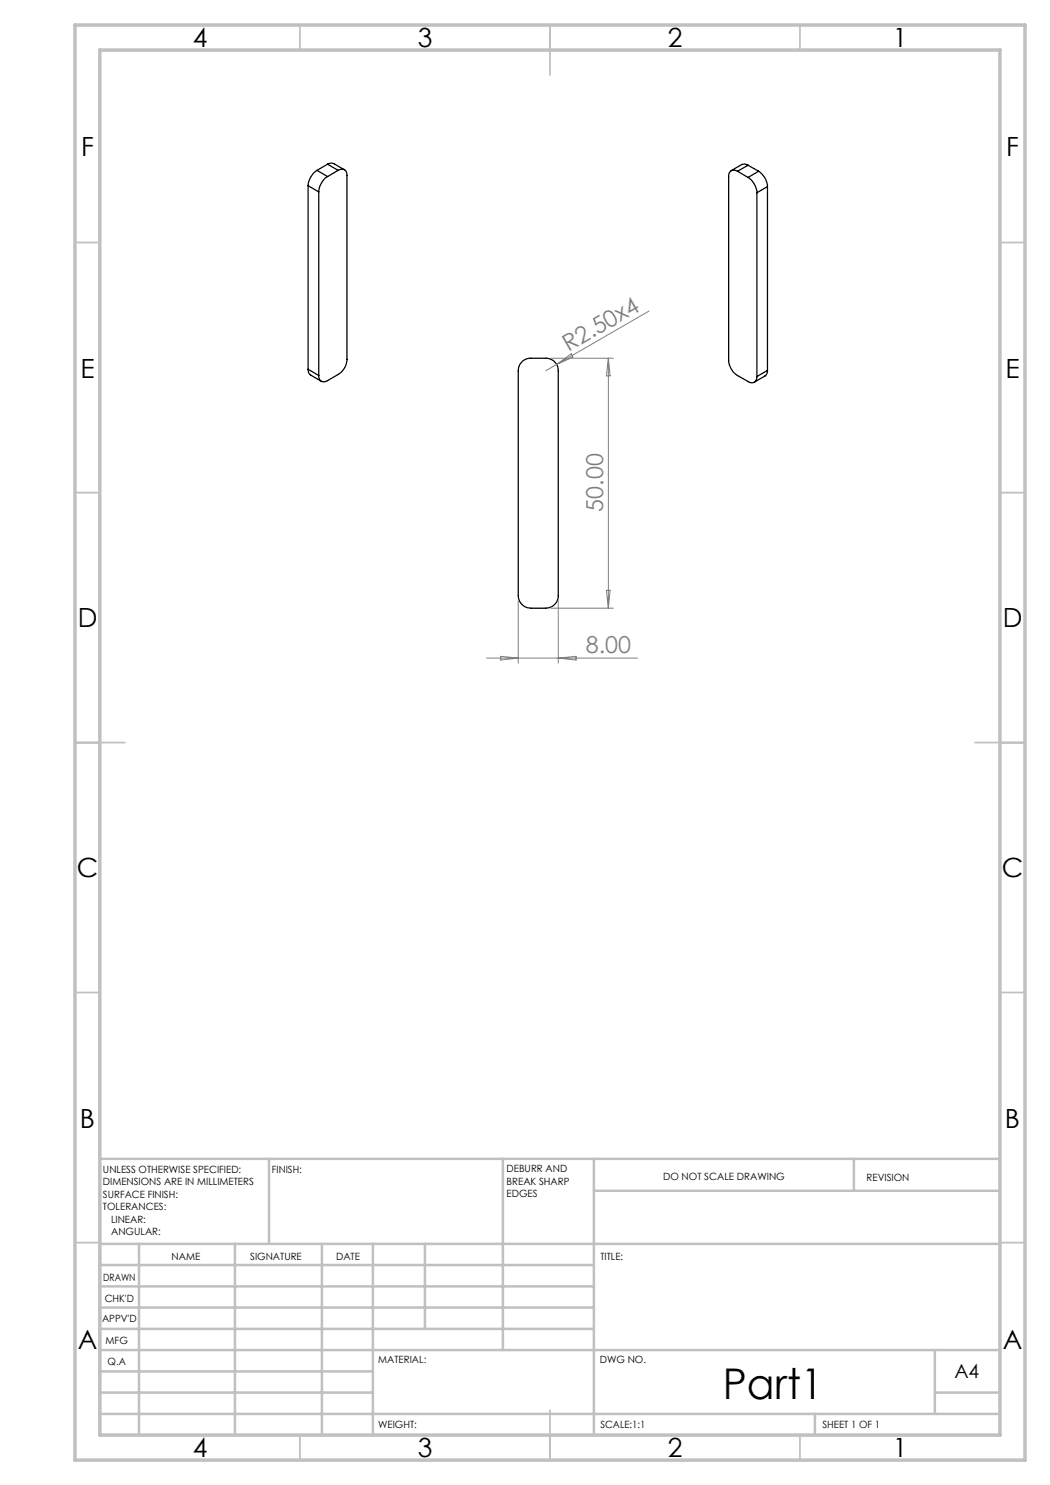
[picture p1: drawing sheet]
<svg xmlns="http://www.w3.org/2000/svg" width="210mm" height="297mm" viewBox="0 0 210 297" stroke-linecap="round" stroke-linejoin="round" font-family="sans-serif">
<g fill="none" stroke="#000" stroke-width=".25">
<path d="M61.6 37.1l2.1 1.3M61.6 37.1v36.8M63.4 34.1a4 4 0 0 0-1.8 3M63.4 34.1l2.1 1.2M63.7 38.4v36.7M65.5 35.3a4 4 0 0 0-1.8 3.1M65.5 32.8l1-.2 2.4 1.4M65.5 32.8l2.1 1.3M65.5 32.8l-2.1 1.3M67.6 34.1a1.07 1.07 0 0 1 1.3-.2 1.07 1.07 0 0 1 .5 1.2v36.8a3.8 3.8 0 0 1-1.8 3l-2.1 1.2a1.07 1.07 0 0 1-1.2 .2 1.07 1.07 0 0 1-.6-1.2M67.6 34.1l-2.1 1.2M147.5 34.3a1.09 1.09 0 0 0-1.2-.2 1.09 1.09 0 0 0-.6 1.2v36.7a3.7 3.7 0 0 0 1.8 3.1l2.1 1.2a1.07 1.07 0 0 0 1.2 .1 1.07 1.07 0 0 0 .6-1.1"/>
<path d="M147.5 34.3l2.1 1.2M149.6 35.5a4 4 0 0 1 1.8 3.1M149.6 33.1l-.6-.3-.6 .1-2.2 1.2M149.6 33.1l-2.1 1.2M149.6 33.1l2.1 1.2M151.4 38.6v36.7M151.7 34.3l.2 .1a3.9 3.9 0 0 1 1.6 2.9M151.7 34.3l-2.1 1.2M153.5 37.3l-2.1 1.3M153.5 37.3v36.8M61.6 73.9l.1 .6 .4 .5 2.2 1.3M61.6 73.9l2.1 1.2"/>
<path d="M104.5 72.2l.8-.4 .6-.2h3.2a2.46 2.46 0 0 1 2.6 2.6v44.9a2.52 2.52 0 0 1-2.6 2.5h-2.9a2.52 2.52 0 0 1-2.6-2.5v-44.9l.3-1.2zM153.5 74.1v.4l-.4 .7-2.3 1.2M153.5 74.1l-2.1 1.2"/>
</g>
<path d="M110.2 71.6h12.5M111.3 72.9l2.9-2.1 .4 .6zM121.7 71.6v50M121.7 71.6l.3 3.6h-.7zM129.8 62.2l-20.7 12M121.3 118.1h.7l-.3 3.5zM97.3 131.6h30.2M100.1 131.3l3.5 .3-3.5 .4zM103.6 120.1v12.5M110.2 121.6h12.5M111.7 120.1v12.5M111.7 131.6l3.5-.3v.7z" fill="none" stroke="#808080" stroke-width=".2"/>
<g fill="none" stroke="#c0c0c0" stroke-width=".35">
<path d="M60 5v5M110 5v10M160 5v5M15 48.5h5M200 48.5h5M15 98.5h5M200 98.5h5M15 148.5h10M195 148.5h10M15 198.5h5M200 198.5h5M15 248.5h5"/>
<path d="M200 248.5h5M60 287v5M110 282v10M160 287v5"/>
</g>
<g fill="none" stroke="#c0c0c0" stroke-width=".5">
<path d="M53.8 231.8v17M100.6 231.8v38.2M118.8 231.8v55.2M118.8 238.2h81.2M170.8 231.8v6.4M200 231.8h-180v55.2M20 248.8h180M20 257.3h98.8M20 253h98.8M27.8 248.8v38.2M47 248.8v38.2M64.4 248.8v38.2"/>
<path d="M74.6 248.8v38.2M85 248.8v17M20 265.8h98.8M20 261.5h98.8M20 278.5h54.6M20 274.3h54.6M20 270h180M187 278.5h13M187 270v12.8M20 282.8h180M163 282.8v4.2"/>
</g>
<path d="M15 5h190v287h-190zM20 10h180v277h-180z" fill="none" stroke="#c0c0c0" stroke-width=".7"/>
<text font-size="8.5" x="144.6" y="279.7">Part1</text>
<g font-size="5.3">
<text x="38.5" y="9.5">4</text>
<text x="83.5" y="9.5">3</text>
<text x="133.6" y="9.5">2</text>
<text x="178.6" y="9.5">1</text>
<text x="16.2" y="31.3">F</text>
<text x="201.2" y="31.3">F</text>
<text x="16.1" y="75.5">E</text>
<text x="201.1" y="75.5">E</text>
<text x="15.5" y="125.5">D</text>
<text x="200.5" y="125.5">D</text>
<text x="15.4" y="175.5">C</text>
<text x="200.4" y="175.5">C</text>
<text x="16" y="225.5">B</text>
<text x="201" y="225.5">B</text>
<text x="15.5" y="269.8">A</text>
<text x="200.5" y="269.8">A</text>
<text x="38.5" y="291.5">4</text>
<text x="83.5" y="291.5">3</text>
<text x="133.6" y="291.5">2</text>
<text x="178.6" y="291.5">1</text>
</g>
<g font-size="4.7" fill="#808080">
<text x="113.7" y="70.4" transform="rotate(-30 113.7 70.4)">R2.50x4</text>
<text x="120.7" y="102.3" transform="rotate(-90 120.7 102.3)">50.00</text>
<text x="117.2" y="130.6">8.00</text>
</g>
<text font-size="3.9" x="190.9" y="275.5">A4</text>
<g font-size="2">
<text x="20.6" y="234.6">UNLESS OTHERWISE SPECIFIED:</text>
<text x="20.6" y="237.1">DIMENSIONS ARE IN MILLIMETERS</text>
<text x="20.6" y="239.6">SURFACE FINISH:</text>
<text x="54.4" y="234.6">FINISH:</text>
<text x="101.3" y="234.5">DEBURR AND</text>
<text x="101.3" y="237">BREAK SHARP</text>
<text x="101.3" y="239.5">EDGES</text>
<text x="132.6" y="236">DO NOT SCALE DRAWING</text>
<text x="173.3" y="236.2">REVISION</text>
<text x="20.6" y="242.1">TOLERANCES:</text>
<text x="22.2" y="244.6">LINEAR:</text>
<text x="22.2" y="247.1">ANGULAR:</text>
<text x="34.3" y="252">NAME</text>
<text x="50" y="251.9">SIGNATURE</text>
<text x="67.2" y="251.9">DATE</text>
<text x="120.1" y="251.9">TITLE:</text>
<text x="20.6" y="256.1">DRAWN</text>
<text x="20.9" y="260.3">CHK'D</text>
<text x="20.4" y="264.4">APPV'D</text>
<text x="21.1" y="268.8">MFG</text>
<text x="21.5" y="273">Q.A</text>
<text x="75.6" y="272.5">MATERIAL:</text>
<text x="120" y="272.5">DWG NO.</text>
<text x="75.6" y="285.5">WEIGHT:</text>
<text x="120.1" y="285.6">SCALE:1:1</text>
<text x="164.5" y="285.6">SHEET 1 OF 1</text>
</g>
</svg>
